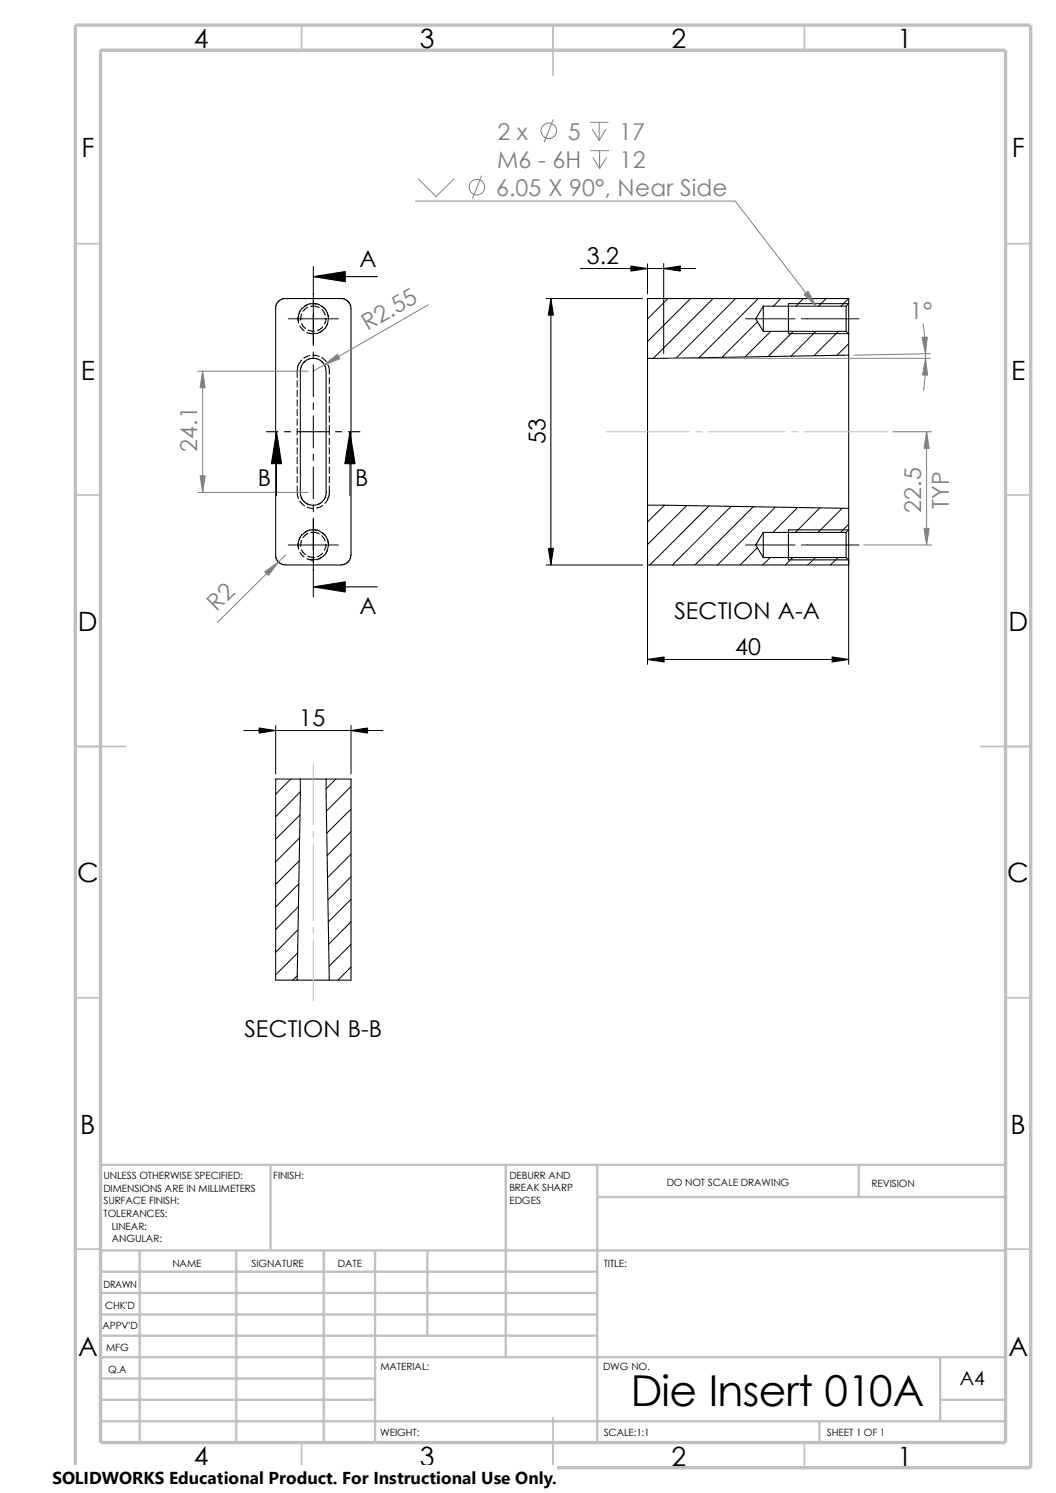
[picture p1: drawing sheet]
<svg xmlns="http://www.w3.org/2000/svg" width="210mm" height="297mm" viewBox="0 0 210 297" stroke-linecap="round" stroke-linejoin="round" font-family="sans-serif">
<g fill="none" stroke="#c0c0c0" stroke-width=".34">
<path d="M60 5v5M110 5v10M160 5v5M15 48.5h5M200 48.5h5M15 98.5h5M200 98.5h5M15 148.5h10M195 148.5h10M15 198.5h5M200 198.5h5M15 248.5h5"/>
<path d="M200 248.5h5M60 287v5M110 282v10M160 287v5"/>
</g>
<g fill="none" stroke="#c0c0c0" stroke-width=".47">
<path d="M53.8 231.7v17.1M100.6 231.7v38.3M118.8 238.1h81.2M118.8 231.7v55.3M170.8 231.7v6.4M200 231.7h-180v55.3M20 253h98.8M20 257.2h98.8M20 248.8h180M27.8 248.8v38.2M47 248.8v38.2M64.4 248.8v38.2"/>
<path d="M74.6 248.8v38.2M85 248.8v16.9M20 278.5h54.6M20 270h180M20 274.2h54.6M20 261.5h98.8M20 265.7h98.8M187 278.5h13M187 270v12.7M20 282.7h180M163 282.7v4.3"/>
</g>
<path d="M15 5h190v287h-190zM20 10h180v277h-180z" fill="none" stroke="#c0c0c0" stroke-width=".68" stroke-linecap="butt"/>
<g fill="none" stroke="#000" stroke-width=".2">
<path d="M62.3 58.4v10M108.6 59.4h19.2M109.6 59.4v53M115.4 53.4h22.9M128.8 52.5v6M132 52.4v17.9M132.8 59.4l-4 4.1M137.3 59.4l-8.5 8.5M141.8 59.4l-11.9 11.9M146.3 59.4l-11.8 11.8M150.8 59.4l-11.8 11.8M155.3 59.4l-1.5 1.5"/>
<path d="M159.8 59.4l-1.5 1.5M164.3 59.4l-1.5 1.5M168.8 59.4l-1.5 1.5M57.3 63.4h10M59.1 75.7v1.3M59.1 77.6v1.3M59.1 79.5v1.3M59.3 63l.1 1.3M59.6 64.9l.9 .9M59.6 62a3.1 3.1 0 0 0-.2 2.2M59.9 62.5l-.1 1.2M59.9 71.6a3.6 3.6 0 0 0-.8 2.2v1.3"/>
<path d="M60 64.3l.2 .6 .5 .4M60.1 61.3l-.7 1.1M61 66.1l.6 .2M61.1 60.7l-1.1 .7M61.2 61.1l-1 .8M61.3 65.7l1.2 .2M61.5 66.3l.8 .1M61.6 70.7l-1.2 .5M61.7 60.4l-1.2 .5M61.7 60.5h1.2M61.8 60.9h.9l.8 .3M61.9 66.4h.4"/>
<path d="M62.2 70.7l1.3 .2M62.3 60.4l1.2 .2M62.7 66.3l-.4 .1M63.5 60.7l1.1 .7M64 61.6l.5 .6 .1 .5M64 71.1l.9 .9M64.1 60.9l.8 1M64.1 65.8l-1.2 .5M64.2 65l-.6 .5-.5 .2M64.4 65.4l-.7 .6-.3 .1M64.8 63.3v.6l-.3 .6M64.9 61.9l.4 1.3"/>
<path d="M65.2 64.3l-.7 1.1M65.2 62.4l.1 1.3M65.2 72.6a2.94 2.94 0 0 1 .3 1.9M65.2 63.8v.6l-.4 .6M65.5 75.1v1.3M65.5 77v1.3M65.5 78.9v1.3M148.3 63.4h9.8M150.7 64l-7.1 7.1M153.3 65.9l-5.1 5.1M156.8 66.4h12M156.8 60.4h12"/>
<path d="M157.8 65.9l-5.1 5.1M159.4 63.4h11.4M162.3 65.9l-5 5M166.8 65.9l-4.9 4.9M168.8 68.4l-2.3 2.3M59.1 81.4v1.3M59.1 83.4v1.2M59.1 85.3v1.2M59.1 87.2v1.2M59.1 89.1v1.2M59.1 91v1.2M59.1 92.9v1.2"/>
<path d="M59.1 94.8v1.3M59.1 96.7v1.3l.3 1.2M59.6 99.7l.9 .9M65.5 80.8v1.3M65.5 82.7v1.3M65.5 84.6v1.9M65.5 87.2v1.2M65.5 89.1v1.2M65.5 91v1.2M65.5 92.9v1.2M65.5 94.8v1.3M65.5 96.7l-.1 2-.2 .7-.6 .7"/>
<path d="M57.3 108.4h10M59.3 108l.1 1.3M59.6 109.9l.9 .9M59.6 107a3.1 3.1 0 0 0-.2 2.2M59.9 107.5l-.1 1.2M60 109.3l.2 .6 .5 .4M60.1 106.3l-.7 1.1M61 111.1l1.3 .3M61.1 105.7l-1.1 .7M61.1 100.9l1.3 .2M61.2 106.1l-1 .8M61.3 110.7l1.2 .2"/>
<path d="M61.5 111.3h1.2M61.7 105.4l-1.2 .5M61.7 105.5h1.2M61.8 105.9h.9l.8 .3M62.3 105.4l1.2 .2M62.3 103.4v10M63.5 105.7l1.1 .7M63.8 111l-.9 .3M64 106.6l.5 .6 .1 .5M64.1 105.9l.8 1M64.1 100.5l-1.1 .5M64.2 110l-.6 .5-.5 .2"/>
<path d="M64.4 110.4l-.7 .6-.3 .1M64.8 108.3v.6l-.3 .6M64.9 106.9l.4 1.3M65.2 107.4l.1 1.3M65.2 109.3l-.7 1.1M65.2 108.8v.6l-.4 .6M108.6 112.4h19.2M128.8 111.4v20.8M132.2 100.5l-3.4 3.3M136.6 100.6l-7.8 7.7M141 100.7l-11.8 11.7M145.4 100.8l-11.7 11.6"/>
<path d="M148.3 108.4h9.8M149.8 100.8l-11.6 11.6M150.6 109l-3.4 3.4M153.2 110.9l-1.5 1.5M154.2 100.9l-11.5 11.5M156.8 111.4h12v20.8M156.8 105.4h12M157.7 110.9l-1.5 1.5M158.6 101l-4.9 4.9M159.4 108.4h11.4M162.2 110.9l-1.5 1.5M163 101l-4.8 4.9"/>
<path d="M166.7 110.9l-1.6 1.5M167.5 101.1l-4.8 4.8M168.8 104.3l-1.6 1.6M128.8 131.2h40M48.5 145.3h27.7M54.8 144.3v9.7M57.8 155l-3 3M59.7 157.5l-4.9 5M66.8 155l-1.9 1.9M69.8 156.5l-4.9 4.9M69.8 144.3v9.7M59.4 175.8l-4.6 4.6"/>
<path d="M59.5 171.2l-4.7 4.7M59.6 166.7l-4.8 4.7M59.7 162.1l-4.9 4.9M69.8 161l-4.8 4.8M69.8 165.4l-4.7 4.8M69.8 169.9l-4.6 4.7M69.8 174.4l-4.6 4.6M69.8 178.9l-4.5 4.5M59.1 194.1l-.9 .9M59.2 189.5l-4.4 4.4M59.3 185l-4.5 4.4M59.4 180.4l-4.6 4.5"/>
<path d="M69.8 183.4l-4.4 4.4M69.8 187.9l-4.4 4.3M69.8 192.4l-2.6 2.6"/>
</g>
<g fill="none" stroke="#000" stroke-width=".21">
<path d="M62.3 55h12.7M62.3 53v5.6M62.3 59.9v1.2M67.8 59.4l.7 .1 .8 .5 .4 .7 .1 .7v49l-.1 .7-.4 .6-.4 .4-.7 .3h-11.8l-.9-.5-.6-.9-.1-49.6M67.8 59.4h-11.4l-.7 .3-.4 .3-.4 .7-.1 .7M62.3 62.4v6.3M62.3 70v1.3M62.3 72.6v6.3M128.8 71.3v29.2M151.8 60.9h16.5M151.8 60.9l-1.5 2.5 1.5 2.5M151.8 65.9h16.5"/>
<path d="M151.8 60.9v5M156.8 60.4v6M168.3 60.9v5M168.3 65.9l.5 .5M168.8 70.7l-40 .6M168.8 60.4v-1h-40v11.9M168.8 66.4v4.3M168.8 60.4l-.5 .5M168.8 70.7v30.4M168.8 60.4v6M53 85.9h2.3M55 85.9v12.7"/>
<path d="M56.6 85.9h1.2M59.1 85.9h6.3M62.3 80.2v1.2M62.3 82.7v6.4M62.3 90.3v1.3M62.3 92.9v6.3M64.9 98l-.1-24.6-.3-.9-.7-.8-.9-.4h-1.1l-.8 .3-.7 .6-.4 .8-.2 .8v24.6l.3 .8 .5 .6 .8 .5 1 .2 1-.2 .8-.5 .6-.8 .2-1M66.7 85.9h1.3M69.3 85.9h2.3M69.6 85.9v12.7M62.3 116.8h12.7M62.3 100.5v1.3"/>
<path d="M62.3 103v6.4M62.3 110.7v1.2M62.3 113.2v5.5M128.8 100.5v11.9h40v-1M128.8 100.5l40 .6M151.8 105.9h16.5M151.8 105.9l-1.5 2.5 1.5 2.5M151.8 110.9h16.5M151.8 105.9v5M156.8 105.4v6M168.3 105.9v5M168.3 110.9l.5 .5"/>
<path d="M168.8 105.4l-.5 .5M168.8 101.1v4.3M168.8 105.4v6M59.7 155h-4.9v40h4.3M59.7 155l-.6 40M59.7 155h5.2M64.9 155h4.9v40h-4.3M64.9 155l.6 40M59.1 195h6.4"/>
</g>
<path d="M120.6 85.9h16.5M138.4 85.9h1.3M140.9 85.9h15.3M157.4 85.9h1.3M160 85.9h16.6M62.3 151.9v12.2M62.3 165.4v1.2M62.3 167.9v15.2M62.3 184.4v1.3M62.3 186.9v12.2" fill="none" stroke="#c0c0c0" stroke-width=".2"/>
<g fill="none" stroke="#808080" stroke-width=".2">
<path d="M83.2 35.6l3.5 3.5 3.6-3.5M95.8 35l-1.8 4.5M110 23.8l-1.8 4.4M117.4 24.3h3.5M117.5 30h3.5M117.8 25.8l1.4 2.1M117.9 31.4l1.4 2.1M119.2 24.3v3.6M119.3 30v3.5M120.5 25.8l-1.3 2.1M120.6 31.4l-1.3 2.1M82.6 40h63.6l16.1 20.9"/>
<path d="M39.3 73.8h22M40.3 73.8v24.2M85.2 60.6l-22.9 13.2M133 71.3h52.1M183.6 64.4l.3 3 .2 3-.2 4.9-.2 2.3M185 70.4l-15.2 .3M39.3 98h22M177.6 85.9h7.7M184.3 85.9v22.5M56.8 110.4l-13.6 13.4M171.8 108.4h13.5"/>
<circle cx="94.8" cy="37.2" r="1.55"/>
<circle cx="109.2" cy="26" r="1.55"/>
</g>
<g fill="#808080" stroke="#808080" stroke-width=".2">
<path d="M184.3 85.9l.5 3.3h-1z"/>
<path d="M183.8 105.1h1l-.5 3.3z"/>
<path d="M183.4 67.1h1l-.3 3.3z"/>
<path d="M184.1 71.3l.4 3.3h-1z"/>
<path d="M159.9 58.6l.8-.6 1.6 2.9z"/>
<path d="M39.8 94.7h1l-.5 3.3z"/>
<path d="M64.5 72.6l2.6-2.1 .5 .9z"/>
<path d="M40.3 73.8l.5 3.3h-1z"/>
<path d="M52.7 113.7l2.7-1.9-2 2.7z"/>
</g>
<path d="M109.6 59.4l.5 3.3h-1zM125.5 52.9l3.3 .5-3.3 .5zM132 53.4l3.3-.5v1zM109.1 109.1h1l-.5 3.3zM128.8 131.2l3.3-.5v1zM165.5 130.7l3.3 .5-3.3 .5zM51.5 144.8l3.3 .5-3.3 .5zM69.8 145.3l3.3-.5v1z" fill="#000" stroke="#000" stroke-width=".2"/>
<path d="M62.3 55l6.4-1v2zM55 85.9l1 6.3h-2zM69.6 85.9l1 6.3h-2zM62.3 116.8l6.4-1.1v2.1z" fill="#000" stroke="#000" stroke-width=".21"/>
<path d="M10.4 291.5h100.4v5.5h-100.4z" fill="#fff"/>
<text font-size="8.5" x="125.5" y="279.7">Die Insert 010A</text>
<g font-size="5.3">
<text x="38.5" y="9.6">4</text>
<text x="83.5" y="9.6">3</text>
<text x="133.5" y="9.6">2</text>
<text x="178.5" y="9.6">1</text>
<text x="16.2" y="31.3">F</text>
<text x="201.2" y="31.3">F</text>
<text x="16" y="75.6">E</text>
<text x="201.1" y="75.6">E</text>
<text x="15.5" y="125.6">D</text>
<text x="200.6" y="125.6">D</text>
<text x="15.3" y="175.6">C</text>
<text x="200.3" y="175.6">C</text>
<text x="16" y="225.6">B</text>
<text x="201" y="225.6">B</text>
<text x="15.5" y="269.8">A</text>
<text x="200.5" y="269.8">A</text>
<text x="38.5" y="291.6">4</text>
<text x="83.5" y="291.6">3</text>
<text x="133.5" y="291.6">2</text>
<text x="178.5" y="291.6">1</text>
</g>
<g font-size="4.6" fill="#808080">
<text x="98.9" y="27.8">2 x</text>
<text x="112.9" y="27.8">5</text>
<text x="123.1" y="27.8">17</text>
<text x="98.8" y="33.4">M6 - 6H</text>
<text x="123.2" y="33.4">12</text>
<text x="98.6" y="39">6.05 X 90°, Near Side</text>
<text x="73.1" y="65.9" transform="rotate(-30 73.1 65.9)">R2.55</text>
<text x="180.9" y="63.5">1°</text>
<text x="39.2" y="89.9" transform="rotate(-90 39.2 89.9)">24.1</text>
<text x="183.2" y="102" transform="rotate(-90 183.2 102)">22.5</text>
<text x="188.7" y="101.2" transform="rotate(-90 188.7 101.2)">TYP</text>
<text x="43.1" y="121.8" transform="rotate(-45 43.1 121.8)">R2</text>
</g>
<g font-size="4.6">
<text x="71.5" y="53.1">A</text>
<text x="116.7" y="52.5">3.2</text>
<text x="108.5" y="88.3" transform="rotate(-90 108.5 88.3)">53</text>
<text x="51.3" y="96.6">B</text>
<text x="70.7" y="96.6">B</text>
<text x="71.5" y="122.2">A</text>
<text x="134.1" y="123.1">SECTION A-A</text>
<text x="146.2" y="130.3">40</text>
<text x="59.5" y="144.4">15</text>
<text x="48.6" y="206.3">SECTION B-B</text>
</g>
<text font-size="3.9" x="190.9" y="275.5">A4</text>
<text font-size="3.4" x="10.4" y="295.2">SOLIDWORKS Educational Product. For Instructional Use Only.</text>
<g font-size="2">
<text x="20.6" y="234.6">UNLESS OTHERWISE SPECIFIED:</text>
<text x="20.6" y="237.1">DIMENSIONS ARE IN MILLIMETERS</text>
<text x="20.6" y="239.6">SURFACE FINISH:</text>
<text x="54.4" y="234.6">FINISH:</text>
<text x="101.3" y="239.5">EDGES</text>
<text x="101.3" y="234.5">DEBURR AND</text>
<text x="101.3" y="237">BREAK SHARP</text>
<text x="132.6" y="236">DO NOT SCALE DRAWING</text>
<text x="173.3" y="236.2">REVISION</text>
<text x="20.6" y="242.1">TOLERANCES:</text>
<text x="22.2" y="244.6">LINEAR:</text>
<text x="22.2" y="247.1">ANGULAR:</text>
<text x="50" y="252">SIGNATURE</text>
<text x="67.2" y="252">DATE</text>
<text x="120.1" y="252">TITLE:</text>
<text x="20.6" y="256.2">DRAWN</text>
<text x="34.3" y="252.1">NAME</text>
<text x="20.9" y="260.4">CHK'D</text>
<text x="20.4" y="264.5">APPV'D</text>
<text x="21.1" y="268.8">MFG</text>
<text x="21.5" y="273.1">Q.A</text>
<text x="75.6" y="272.5">MATERIAL:</text>
<text x="119.9" y="272.5">DWG NO.</text>
<text x="75.6" y="285.6">WEIGHT:</text>
<text x="120.1" y="285.6">SCALE:1:1</text>
<text x="164.5" y="285.6">SHEET 1 OF 1</text>
</g>
</svg>
